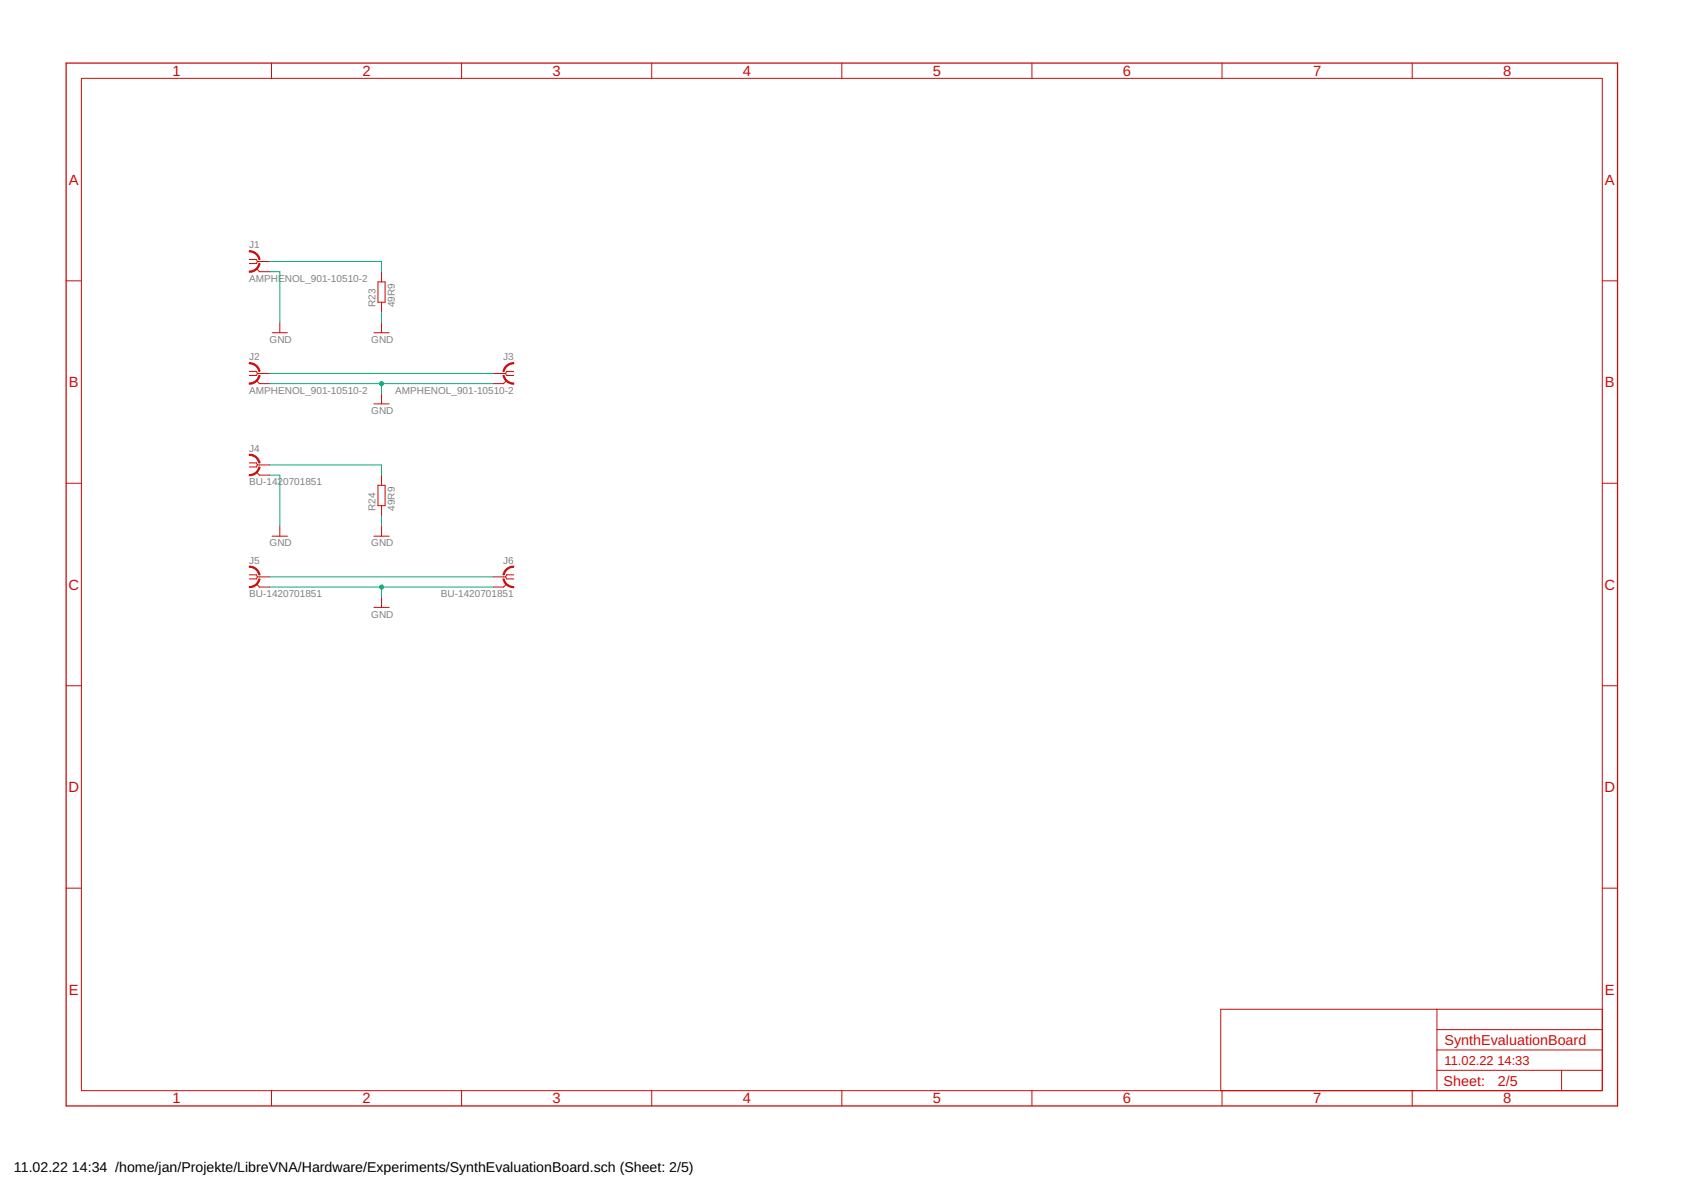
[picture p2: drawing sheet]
<svg xmlns="http://www.w3.org/2000/svg" width="420mm" height="297mm" viewBox="0 0 420 297" stroke-linecap="round" stroke-linejoin="round" font-family="sans-serif">
<g fill="none" stroke="#c90d0c" stroke-width=".25">
<path d="M20.3 19.6h379.7v252.6h-379.7zM67.8 15.7v3.9M115.2 15.7v3.9M162.7 15.7v3.9M210.2 15.7v3.9M257.6 15.7v3.9M305.1 15.7v3.9M352.6 15.7v3.9M16.5 70.1h3.8M62.2 64.8h1.8l.3 .5M64 67.1l.8 .7h2.5M64.3 65.3h3"/>
<path d="M64.3 65.3l-.3 .5h-1.8M94.4 70.4h1.7v5h-1.7zM95.2 67.8v2.6M95.2 75.4v2.6M400 70.1h3.8M62.2 92.7h1.8l.3 .5M64 95l.8 .8h2.5M64.3 93.2h3M64.3 93.2l-.3 .5h-1.8M67.9 83.1h3.9M69.8 80.5v2.6M93.3 83.1h3.9"/>
<path d="M95.2 80.5v2.6M95.2 98.3v2.5M123.2 93.2h3M126.2 93.2l.3 .5h1.7M126.5 95l-.8 .8h-2.5M128.2 92.7h-1.7l-.3 .5M62.2 115.5h1.8l.3 .6M64 117.8l.8 .8h2.5M64.3 116.1h3M64.3 116.1l-.3 .5h-1.8M93.3 100.8h3.9M95.2 118.6v2.5"/>
<path d="M16.5 120.6h3.8M67.9 133.8h3.9M69.8 131.3v2.5M93.3 133.8h3.9M94.4 121.1h1.7v5.1h-1.7zM95.2 126.2v2.6M95.2 131.3v2.5M400 120.6h3.8M62.2 143.5h1.8l.3 .5M64 145.8l.8 .7h2.5M64.3 144h3M64.3 144l-.3 .5h-1.8"/>
<path d="M93.3 151.6h3.9M95.2 149.1v2.5M123.2 144h3M126.2 144l.3 .5h1.7M126.5 145.8l-.8 .7h-2.5M128.2 143.5h-1.7l-.3 .5M16.5 171.2h3.8M400 171.2h3.8M16.5 221.7h3.8M400 221.7h3.8M358.7 251.9v20.3M358.7 257h41.3"/>
<path d="M400 251.9h-95.2v20.3M67.8 272.2v3.9M115.2 272.2v3.9M162.7 272.2v3.9M210.2 272.2v3.9M257.6 272.2v3.9M305.1 272.2v3.9M352.6 272.2v3.9M358.7 267.2h41.3M358.7 262.1h41.3M389.8 267.2v5"/>
</g>
<path d="M16.5 15.7h387.3v260.4h-387.3z" fill="none" stroke="#c90d0c" stroke-width=".32"/>
<g fill="#c90d0c" stroke="#c90d0c" stroke-width=".25">
<path d="M62.2 62.6a2.68 2.68 0 0 1 2.7 2.1l-.3 .1a2.4 2.4 0 0 0-2.4-1.9z" fill-rule="evenodd"/>
<path d="M62.2 67.7a2.39 2.39 0 0 0 2.4-2l.3 .1a2.69 2.69 0 0 1-2.7 2.2z" fill-rule="evenodd"/>
<path d="M62.2 90.5a2.67 2.67 0 0 1 2.7 2.2h-.3a2.35 2.35 0 0 0-2.4-1.9z" fill-rule="evenodd"/>
<path d="M62.2 95.6a2.35 2.35 0 0 0 2.4-1.9h.3a2.69 2.69 0 0 1-2.7 2.2z" fill-rule="evenodd"/>
<path d="M126.3 91.2l1.3-.6 .7-.1-.1 .3a2.39 2.39 0 0 0-2.3 1.9h-.3v-.3z" fill-rule="evenodd"/>
<path d="M125.6 93.7h.3a2.39 2.39 0 0 0 2.3 1.9l.1 .3a2.67 2.67 0 0 1-2.7-2.2z" fill-rule="evenodd"/>
<path d="M62.2 113.4a2.67 2.67 0 0 1 2.7 2.1l-.3 .1a2.35 2.35 0 0 0-2.4-1.9z" fill-rule="evenodd"/>
<path d="M62.2 118.4a2.4 2.4 0 0 0 2.4-1.9l.3 .1a2.69 2.69 0 0 1-2.7 2.2z" fill-rule="evenodd"/>
<path d="M62.2 141.3a2.67 2.67 0 0 1 2.7 2.2h-.3a2.39 2.39 0 0 0-2.4-1.9z" fill-rule="evenodd"/>
<path d="M62.2 146.4a2.4 2.4 0 0 0 2.4-1.9h.3a2.65 2.65 0 0 1-2.7 2.2z" fill-rule="evenodd"/>
<path d="M126.3 142l1.3-.6 .7-.1-.1 .3a2.44 2.44 0 0 0-2.3 1.9h-.3v-.3z" fill-rule="evenodd"/>
<path d="M125.6 144.5h.3a2.45 2.45 0 0 0 2.3 1.9l.1 .3a2.68 2.68 0 0 1-2.7-2.2z" fill-rule="evenodd"/>
</g>
<path d="M67.3 65.3h27.9v2.5M67.3 67.8h2.5v12.7M95.2 78v2.5M67.3 95.8h55.9M67.3 93.2h55.9M95.2 95.8v2.5M67.3 116.1h27.9v2.5M67.3 118.6h2.5v12.7M95.2 128.8v2.5M67.3 146.5h55.9M67.3 144h55.9M95.2 146.5v2.6" fill="none" stroke="#0dab76" stroke-width=".25"/>
<g fill="#0dab76" stroke="#0dab76" stroke-width=".25">
<circle cx="95.2" cy="95.8" r=".51"/>
<circle cx="95.2" cy="146.5" r=".51"/>
</g>
<g font-size="3.7" fill="#c90d0c">
<text x="43" y="18.9">1</text>
<text x="90.5" y="18.9">2</text>
<text x="138" y="18.9">3</text>
<text x="185.4" y="18.9">4</text>
<text x="232.9" y="18.9">5</text>
<text x="280.3" y="18.9">6</text>
<text x="327.8" y="18.9">7</text>
<text x="375.3" y="18.9">8</text>
<text x="17.2" y="46.1">A</text>
<text x="400.7" y="46.1">A</text>
<text x="17.2" y="96.7">B</text>
<text x="400.7" y="96.7">B</text>
<text x="17.1" y="147.2">C</text>
<text x="400.6" y="147.2">C</text>
<text x="17.1" y="197.7">D</text>
<text x="400.6" y="197.7">D</text>
<text x="17.2" y="248.3">E</text>
<text x="400.7" y="248.3">E</text>
<text x="43" y="275.4">1</text>
<text x="90.5" y="275.4">2</text>
<text x="138" y="275.4">3</text>
<text x="185.4" y="275.4">4</text>
<text x="232.9" y="275.4">5</text>
<text x="280.3" y="275.4">6</text>
<text x="327.8" y="275.4">7</text>
<text x="375.3" y="275.4">8</text>
</g>
<g font-size="3.6" fill="#c90d0c">
<text x="360.6" y="260.8">SynthEvaluationBoard</text>
<text x="360.4" y="271.1">Sheet:</text>
<text x="374" y="271">2/5</text>
</g>
<g font-size="3.5">
<text x="3.5" y="292.5">11.02.22</text>
<text x="18" y="292.5">14:34 /home/jan/Projekte/LibreVNA/Hardware/Experiments/SynthEvaluationBoard.sch (Sheet: 2/5)</text>
</g>
<g font-size="3.2" fill="#c90d0c">
<text x="360.6" y="265.9">11.02.22</text>
<text x="373.8" y="265.9">14:33</text>
</g>
<g font-size="2.5" fill="#808080">
<text x="62.2" y="62">J1</text>
<text x="62.2" y="70.4">AMPHENOL_901-10510-2</text>
<text x="93.7" y="76.7" transform="rotate(-90 93.7 76.7)">R23</text>
<text x="98.5" y="76.7" transform="rotate(-90 98.5 76.7)">49R9</text>
<text x="62.2" y="89.9">J2</text>
<text x="67.3" y="85.6">GND</text>
<text x="92.7" y="85.6">GND</text>
<text x="125.6" y="89.9">J3</text>
<text x="62.2" y="98.3">AMPHENOL_901-10510-2</text>
<text x="98.7" y="98.3">AMPHENOL_901-10510-2</text>
<text x="92.7" y="103.4">GND</text>
<text x="62.2" y="112.8">J4</text>
<text x="62.2" y="121.1">BU-1420701851</text>
<text x="93.7" y="127.5" transform="rotate(-90 93.7 127.5)">R24</text>
<text x="98.5" y="127.5" transform="rotate(-90 98.5 127.5)">49R9</text>
<text x="67.3" y="136.4">GND</text>
<text x="92.7" y="136.4">GND</text>
<text x="62.2" y="140.7">J5</text>
<text x="125.6" y="140.7">J6</text>
<text x="62.2" y="149.1">BU-1420701851</text>
<text x="110.1" y="149.1">BU-1420701851</text>
<text x="92.7" y="154.2">GND</text>
</g>
</svg>
